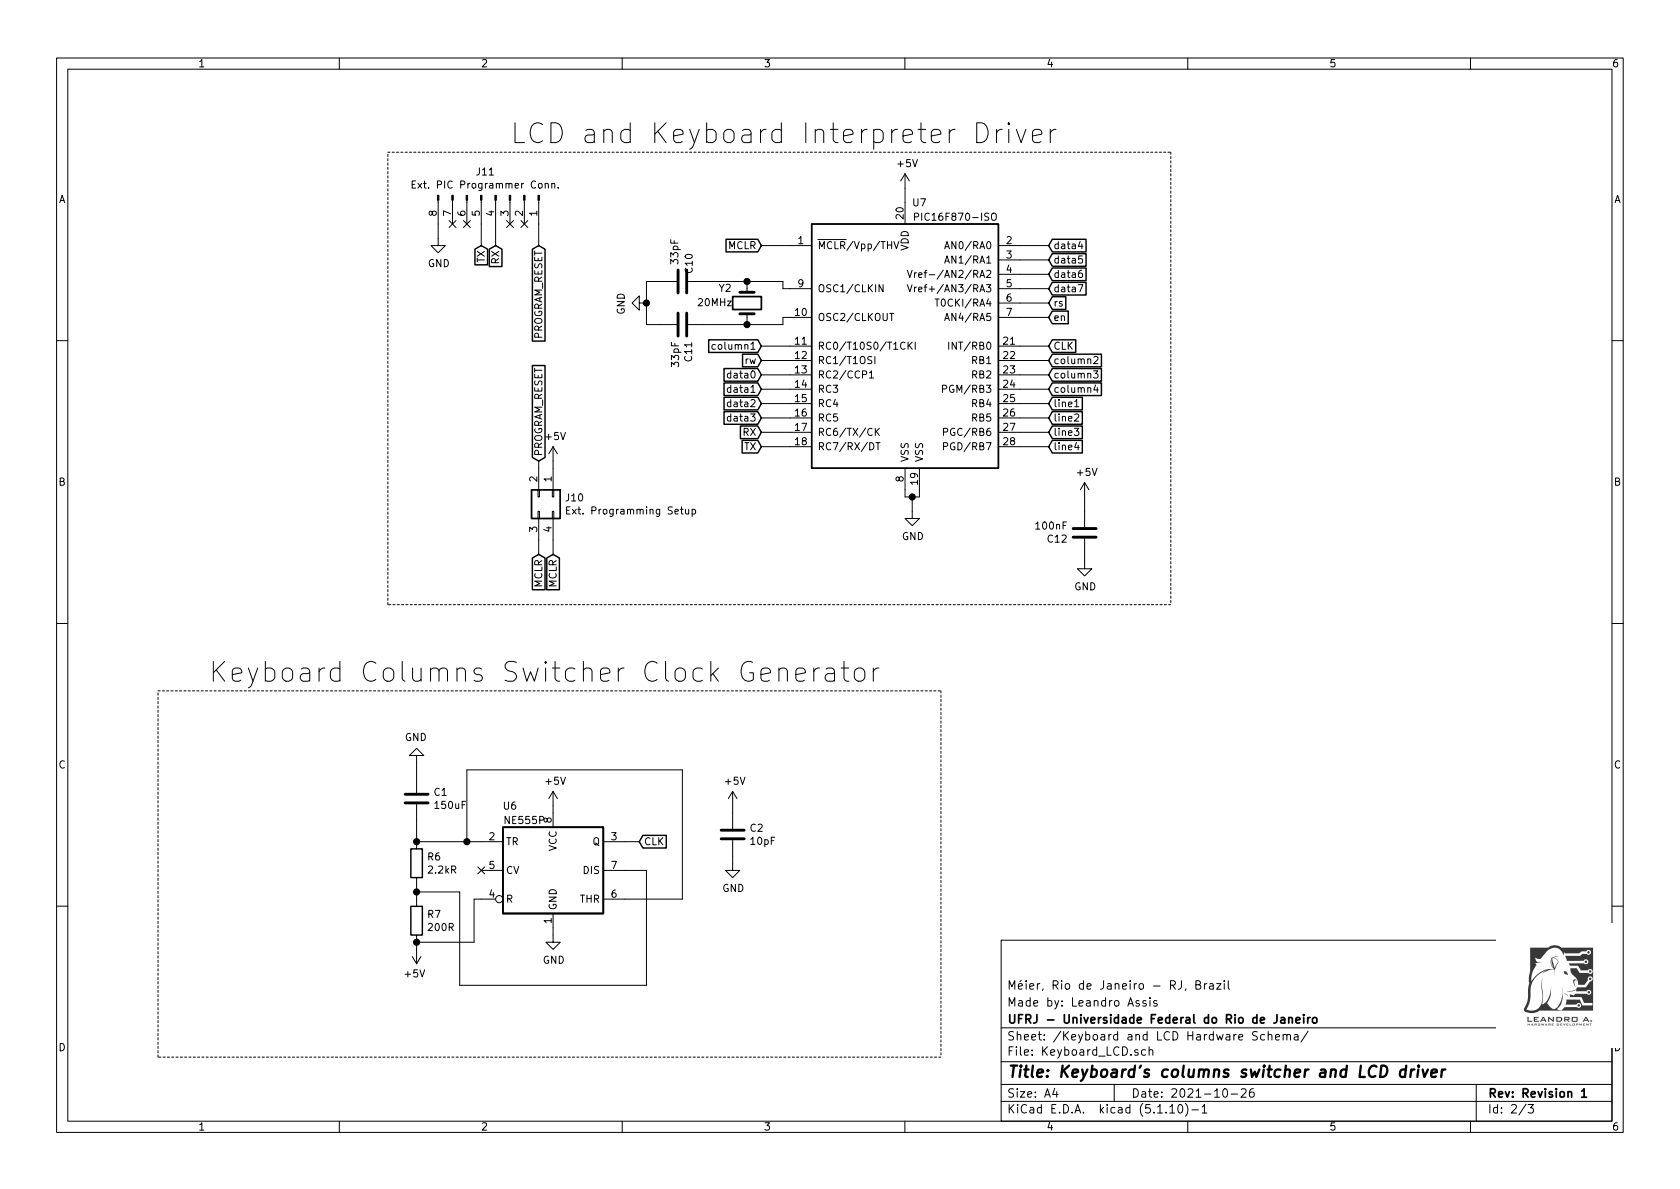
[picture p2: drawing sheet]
EESchema Schematic File Version 4
EELAYER 30 0
EELAYER END
$Descr A4 11693 8268
encoding utf-8
Sheet 2 3
Title "Keyboard's columns switcher and LCD driver"
Date "2021-10-26"
Rev "Revision 1"
Comp "UFRJ - Universidade Federal do Rio de Janeiro"
Comment1 "Made by: Leandro Assis"
Comment2 "Méier, Rio de Janeiro - RJ, Brazil"
Comment3 ""
Comment4 ""
$EndDescr
Text Notes 1450 4750 0    138  ~ 0
Keyboard Columns Switcher Clock Generator\n
Wire Notes Line
	1100 4800 6550 4800
Wire Notes Line
	1100 7350 1100 4800
Wire Notes Line
	6550 7350 1100 7350
Wire Notes Line
	6550 4800 6550 7350
Wire Wire Line
	5100 5650 5100 5600
Wire Wire Line
	5100 6000 5100 5950
$Comp
L Device:C C2
U 1 1
P 5100 5800
F 0 "C2" H 5215 5846 50  0000 L CNN
F 1 "10pF" H 5215 5755 50  0000 L CNN
F 2 "" H 5138 5650 50  0001 C CNN
F 3 "~" H 5100 5800 50  0001 C CNN
	1    5100 5800
	1    0    0    -1  
$EndComp
$Comp
L power:GND #PWR019
U 1 1
P 5100 6000
F 0 "#PWR019" H 5100 5750 50  0001 C CNN
F 1 "GND" H 5105 5827 50  0000 C CNN
F 2 "" H 5100 6000 50  0001 C CNN
F 3 "" H 5100 6000 50  0001 C CNN
	1    5100 6000
	1    0    0    -1  
$EndComp
$Comp
L power:+5V #PWR018
U 1 1
P 5100 5600
F 0 "#PWR018" H 5100 5450 50  0001 C CNN
F 1 "+5V" H 5115 5773 50  0000 C CNN
F 2 "" H 5100 5600 50  0001 C CNN
F 3 "" H 5100 5600 50  0001 C CNN
	1    5100 5600
	1    0    0    -1  
$EndComp
Wire Wire Line
	2900 5400 2900 5300
$Comp
L power:GND #PWR014
U 1 1
P 2900 5300
F 0 "#PWR014" H 2900 5050 50  0001 C CNN
F 1 "GND" H 2905 5127 50  0000 C CNN
F 2 "" H 2900 5300 50  0001 C CNN
F 3 "" H 2900 5300 50  0001 C CNN
	1    2900 5300
	-1   0    0    1   
$EndComp
Connection ~ 2900 5850
Wire Wire Line
	2900 5850 2900 5700
$Comp
L Device:C C1
U 1 1
P 2900 5550
F 0 "C1" H 3015 5596 50  0000 L CNN
F 1 "150uF" H 3015 5505 50  0000 L CNN
F 2 "" H 2938 5400 50  0001 C CNN
F 3 "~" H 2900 5550 50  0001 C CNN
	1    2900 5550
	1    0    0    -1  
$EndComp
NoConn ~ 3350 6050
Wire Wire Line
	3250 5850 3350 5850
Connection ~ 3250 5850
Wire Wire Line
	3250 5350 3250 5850
Wire Wire Line
	4750 5350 3250 5350
Wire Wire Line
	4750 6250 4750 5350
Wire Wire Line
	4350 6250 4750 6250
Connection ~ 2900 6550
Wire Wire Line
	3300 6250 3350 6250
Wire Wire Line
	3300 6550 3300 6250
Wire Wire Line
	2900 6550 3300 6550
Wire Wire Line
	3200 6850 4500 6850
Wire Wire Line
	2900 6200 2900 6250
Connection ~ 2900 6200
Wire Wire Line
	3200 6200 3200 6850
Wire Wire Line
	2900 6200 3200 6200
Wire Wire Line
	2900 6150 2900 6200
Wire Wire Line
	2900 6600 2900 6550
Wire Wire Line
	4500 6050 4350 6050
Wire Wire Line
	4500 6850 4500 6050
$Comp
L Device:R R7
U 1 1
P 2900 6400
F 0 "R7" H 2970 6446 50  0000 L CNN
F 1 "200R" H 2970 6355 50  0000 L CNN
F 2 "" V 2830 6400 50  0001 C CNN
F 3 "~" H 2900 6400 50  0001 C CNN
	1    2900 6400
	1    0    0    -1  
$EndComp
Wire Wire Line
	2900 5850 3250 5850
$Comp
L Device:R R6
U 1 1
P 2900 6000
F 0 "R6" H 2970 6046 50  0000 L CNN
F 1 "2.2kR" H 2970 5955 50  0000 L CNN
F 2 "" V 2830 6000 50  0001 C CNN
F 3 "~" H 2900 6000 50  0001 C CNN
	1    2900 6000
	1    0    0    -1  
$EndComp
$Comp
L power:+5V #PWR015
U 1 1
P 2900 6600
F 0 "#PWR015" H 2900 6450 50  0001 C CNN
F 1 "+5V" H 2915 6773 50  0000 C CNN
F 2 "" H 2900 6600 50  0001 C CNN
F 3 "" H 2900 6600 50  0001 C CNN
	1    2900 6600
	-1   0    0    1   
$EndComp
Wire Wire Line
	4350 5850 4450 5850
Text GLabel 4450 5850 2    50   Input ~ 0
CLK
Wire Wire Line
	3850 6500 3850 6450
Wire Wire Line
	3850 5650 3850 5600
$Comp
L power:+5V #PWR016
U 1 1
P 3850 5600
F 0 "#PWR016" H 3850 5450 50  0001 C CNN
F 1 "+5V" H 3865 5773 50  0000 C CNN
F 2 "" H 3850 5600 50  0001 C CNN
F 3 "" H 3850 5600 50  0001 C CNN
	1    3850 5600
	1    0    0    -1  
$EndComp
$Comp
L power:GND #PWR017
U 1 1
P 3850 6500
F 0 "#PWR017" H 3850 6250 50  0001 C CNN
F 1 "GND" H 3855 6327 50  0000 C CNN
F 2 "" H 3850 6500 50  0001 C CNN
F 3 "" H 3850 6500 50  0001 C CNN
	1    3850 6500
	1    0    0    -1  
$EndComp
$Comp
L Timer:NE555P U6
U 1 1
P 3850 6050
F 0 "U6" H 3550 6500 50  0000 C CNN
F 1 "NE555P" H 3650 6400 50  0000 C CNN
F 2 "Package_DIP:DIP-8_W7.62mm" H 4500 5650 50  0001 C CNN
F 3 "http://www.ti.com/lit/ds/symlink/ne555.pdf" H 4700 5650 50  0001 C CNN
	1    3850 6050
	1    0    0    -1  
$EndComp
Text GLabel 7300 2800 2    50   Input ~ 0
line1
Text GLabel 7300 2900 2    50   Input ~ 0
line2
Text GLabel 7300 3000 2    50   Input ~ 0
line3
Text GLabel 7300 3100 2    50   Input ~ 0
line4
Text GLabel 7300 2000 2    50   Input ~ 0
data7
Text GLabel 7300 1700 2    50   Input ~ 0
data4
Text GLabel 7300 1800 2    50   Input ~ 0
data5
Text GLabel 7300 1900 2    50   Input ~ 0
data6
Text GLabel 7300 2100 2    50   Input ~ 0
rs
Text GLabel 7300 2200 2    50   Input ~ 0
en
$Comp
L power:GND #PWR041
U 1 1
P 6350 3550
F 0 "#PWR041" H 6350 3300 50  0001 C CNN
F 1 "GND" H 6355 3377 50  0000 C CNN
F 2 "" H 6350 3550 50  0001 C CNN
F 3 "" H 6350 3550 50  0001 C CNN
	1    6350 3550
	1    0    0    -1  
$EndComp
$Comp
L power:+5V #PWR040
U 1 1
P 6300 1300
F 0 "#PWR040" H 6300 1150 50  0001 C CNN
F 1 "+5V" H 6315 1473 50  0000 C CNN
F 2 "" H 6300 1300 50  0001 C CNN
F 3 "" H 6300 1300 50  0001 C CNN
	1    6300 1300
	1    0    0    -1  
$EndComp
Wire Wire Line
	6300 1400 6300 1300
Text GLabel 5300 3000 0    50   Input ~ 0
RX
Text GLabel 5300 3100 0    50   Input ~ 0
TX
$Comp
L power:+5V #PWR046
U 1 1
P 3850 3200
F 0 "#PWR046" H 3850 3050 50  0001 C CNN
F 1 "+5V" H 3865 3373 50  0000 C CNN
F 2 "" H 3850 3200 50  0001 C CNN
F 3 "" H 3850 3200 50  0001 C CNN
	1    3850 3200
	1    0    0    -1  
$EndComp
Text GLabel 3850 3850 3    50   Input ~ 0
MCLR
Text GLabel 3750 3850 3    50   Input ~ 0
MCLR
Text GLabel 5300 1700 0    50   Input ~ 0
MCLR
$Comp
L Connector:Conn_01x08_Male J11
U 1 1
P 3450 1350
F 0 "J11" V 3285 1278 50  0000 C CNN
F 1 "Ext. PIC Programmer Conn." V 3376 1278 50  0000 C CNN
F 2 "" H 3450 1350 50  0001 C CNN
F 3 "~" H 3450 1350 50  0001 C CNN
	1    3450 1350
	0    1    1    0   
$EndComp
NoConn ~ 3650 1550
NoConn ~ 3550 1550
NoConn ~ 3250 1550
NoConn ~ 3150 1550
Text GLabel 3450 1700 3    50   Input ~ 0
RX
Text GLabel 3350 1700 3    50   Input ~ 0
TX
Wire Wire Line
	3350 1550 3350 1700
Wire Wire Line
	3450 1550 3450 1700
Wire Notes Line
	2700 1050 8150 1050
Wire Notes Line
	8150 1050 8150 4200
Wire Notes Line
	8150 4200 2700 4200
Wire Notes Line
	2700 4200 2700 1050
Text Notes 3550 1000 0    138  ~ 0
LCD and Keyboard Interpreter Driver
$Comp
L Device:Crystal Y?
U 1 1
P 5200 2100
AR Path="/6181E2A9" Ref="Y?"  Part="1" 
AR Path="/6178AA22/6181E2A9" Ref="Y2"  Part="1" 
F 0 "Y2" V 5300 2300 50  0000 R CNN
F 1 "20MHz" V 5200 2450 50  0000 R CNN
F 2 "" H 5200 2100 50  0001 C CNN
F 3 "~" H 5200 2100 50  0001 C CNN
	1    5200 2100
	0    -1   -1   0   
$EndComp
Wire Wire Line
	5200 1950 5450 1950
Wire Wire Line
	5450 2250 5200 2250
$Comp
L Device:C C10
U 1 1
P 4750 1950
F 0 "C10" H 4550 2000 50  0000 L CNN
F 1 "33pF" H 4450 1900 50  0000 L CNN
F 2 "" H 4788 1800 50  0001 C CNN
F 3 "~" H 4750 1950 50  0001 C CNN
	1    4750 1950
	0    1    1    0   
$EndComp
Wire Wire Line
	4900 1950 5200 1950
Connection ~ 5200 1950
$Comp
L Device:C C11
U 1 1
P 4750 2250
F 0 "C11" H 4865 2296 50  0000 L CNN
F 1 "33pF" H 4865 2205 50  0000 L CNN
F 2 "" H 4788 2100 50  0001 C CNN
F 3 "~" H 4750 2250 50  0001 C CNN
	1    4750 2250
	0    1    1    0   
$EndComp
Wire Wire Line
	4900 2250 5200 2250
Connection ~ 5200 2250
$Comp
L power:GND #PWR049
U 1 1
P 4500 2100
F 0 "#PWR049" H 4500 1850 50  0001 C CNN
F 1 "GND" H 4505 1927 50  0000 C CNN
F 2 "" H 4500 2100 50  0001 C CNN
F 3 "" H 4500 2100 50  0001 C CNN
	1    4500 2100
	0    1    1    0   
$EndComp
Wire Wire Line
	4500 2100 4500 1950
Wire Wire Line
	4500 1950 4600 1950
Wire Wire Line
	4500 2100 4500 2250
Wire Wire Line
	4500 2250 4600 2250
Connection ~ 4500 2100
$Comp
L MCU_Microchip_PIC16:PIC16F870-ISO U7
U 1 1
P 6300 2400
F 0 "U7" H 6400 3400 50  0000 C CNN
F 1 "PIC16F870-ISO" H 6650 3300 50  0000 C CNN
F 2 "" H 6300 2400 50  0001 C CIN
F 3 "http://ww1.microchip.com/downloads/en/DeviceDoc/30569b.pdf" H 6300 2400 50  0001 C CNN
	1    6300 2400
	1    0    0    -1  
$EndComp
Wire Wire Line
	7100 2800 7300 2800
Wire Wire Line
	7100 2900 7300 2900
Wire Wire Line
	7100 3000 7300 3000
Wire Wire Line
	7100 3100 7300 3100
Wire Wire Line
	7100 2100 7300 2100
Wire Wire Line
	7100 1700 7300 1700
Wire Wire Line
	7100 1800 7300 1800
Wire Wire Line
	7100 1900 7300 1900
Wire Wire Line
	7100 2000 7300 2000
Wire Wire Line
	5500 3100 5300 3100
Wire Wire Line
	5500 3000 5300 3000
Wire Wire Line
	6350 3550 6350 3450
Wire Wire Line
	6350 3450 6300 3450
Wire Wire Line
	6300 3450 6300 3400
Wire Wire Line
	6350 3450 6400 3450
Wire Wire Line
	6400 3450 6400 3400
Connection ~ 6350 3450
Wire Wire Line
	5500 2000 5450 2000
Wire Wire Line
	5450 2000 5450 1950
Wire Wire Line
	5500 2200 5450 2200
Wire Wire Line
	5450 2200 5450 2250
Wire Wire Line
	5300 1700 5500 1700
Wire Wire Line
	7100 2200 7300 2200
Text GLabel 7300 2500 2    50   Input ~ 0
column2
Text GLabel 7300 2600 2    50   Input ~ 0
column3
Text GLabel 7300 2700 2    50   Input ~ 0
column4
Wire Wire Line
	7100 2400 7300 2400
Wire Wire Line
	7100 2500 7300 2500
Wire Wire Line
	7100 2600 7300 2600
Wire Wire Line
	7100 2700 7300 2700
$Comp
L power:GND #PWR051
U 1 1
P 3050 1650
F 0 "#PWR051" H 3050 1400 50  0001 C CNN
F 1 "GND" H 3055 1477 50  0000 C CNN
F 2 "" H 3050 1650 50  0001 C CNN
F 3 "" H 3050 1650 50  0001 C CNN
	1    3050 1650
	1    0    0    -1  
$EndComp
Wire Wire Line
	3050 1550 3050 1650
$Comp
L Connector_Generic:Conn_02x02_Counter_Clockwise J10
U 1 1
P 3850 3450
F 0 "J10" V 3854 3530 50  0000 L CNN
F 1 "Ext. Programming Setup" V 3945 3530 50  0000 L CNN
F 2 "" H 3850 3450 50  0001 C CNN
F 3 "~" H 3850 3450 50  0001 C CNN
	1    3850 3450
	0    1    1    0   
$EndComp
Wire Wire Line
	3850 3250 3850 3200
Wire Wire Line
	3750 3850 3750 3750
Wire Wire Line
	3850 3750 3850 3850
Wire Wire Line
	3750 3250 3750 3200
Wire Wire Line
	3750 1550 3750 1700
Text GLabel 3750 1700 3    50   Input ~ 0
PROGRAM_RESET
Text GLabel 3750 3200 1    50   Input ~ 0
PROGRAM_RESET
Text GLabel 5300 2900 0    50   Input ~ 0
data3
Text GLabel 5300 2800 0    50   Input ~ 0
data2
Text GLabel 5300 2700 0    50   Input ~ 0
data1
Wire Wire Line
	5500 2900 5300 2900
Wire Wire Line
	5500 2800 5300 2800
Wire Wire Line
	5500 2700 5300 2700
Text GLabel 5300 2600 0    50   Input ~ 0
data0
Wire Wire Line
	5500 2600 5300 2600
Text GLabel 5300 2500 0    50   Input ~ 0
rw
Wire Wire Line
	5500 2500 5300 2500
Text GLabel 5300 2400 0    50   Input ~ 0
column1
Wire Wire Line
	5300 2400 5500 2400
Text GLabel 7300 2400 2    50   Input ~ 0
CLK
$Comp
L Device:C C12
U 1 1
P 7550 3700
F 0 "C12" H 7665 3746 50  0000 L CNN
F 1 "100nF" H 7665 3655 50  0000 L CNN
F 2 "" H 7588 3550 50  0001 C CNN
F 3 "~" H 7550 3700 50  0001 C CNN
	1    7550 3700
	-1   0    0    1   
$EndComp
$Comp
L power:+5V #PWR011
U 1 1
P 7550 3450
F 0 "#PWR011" H 7550 3300 50  0001 C CNN
F 1 "+5V" H 7565 3623 50  0000 C CNN
F 2 "" H 7550 3450 50  0001 C CNN
F 3 "" H 7550 3450 50  0001 C CNN
	1    7550 3450
	1    0    0    -1  
$EndComp
$Comp
L power:GND #PWR012
U 1 1
P 7550 3900
F 0 "#PWR012" H 7550 3650 50  0001 C CNN
F 1 "GND" H 7555 3727 50  0000 C CNN
F 2 "" H 7550 3900 50  0001 C CNN
F 3 "" H 7550 3900 50  0001 C CNN
	1    7550 3900
	1    0    0    -1  
$EndComp
Wire Wire Line
	7550 3900 7550 3850
Wire Wire Line
	7550 3550 7550 3450
$EndSCHEMATC
